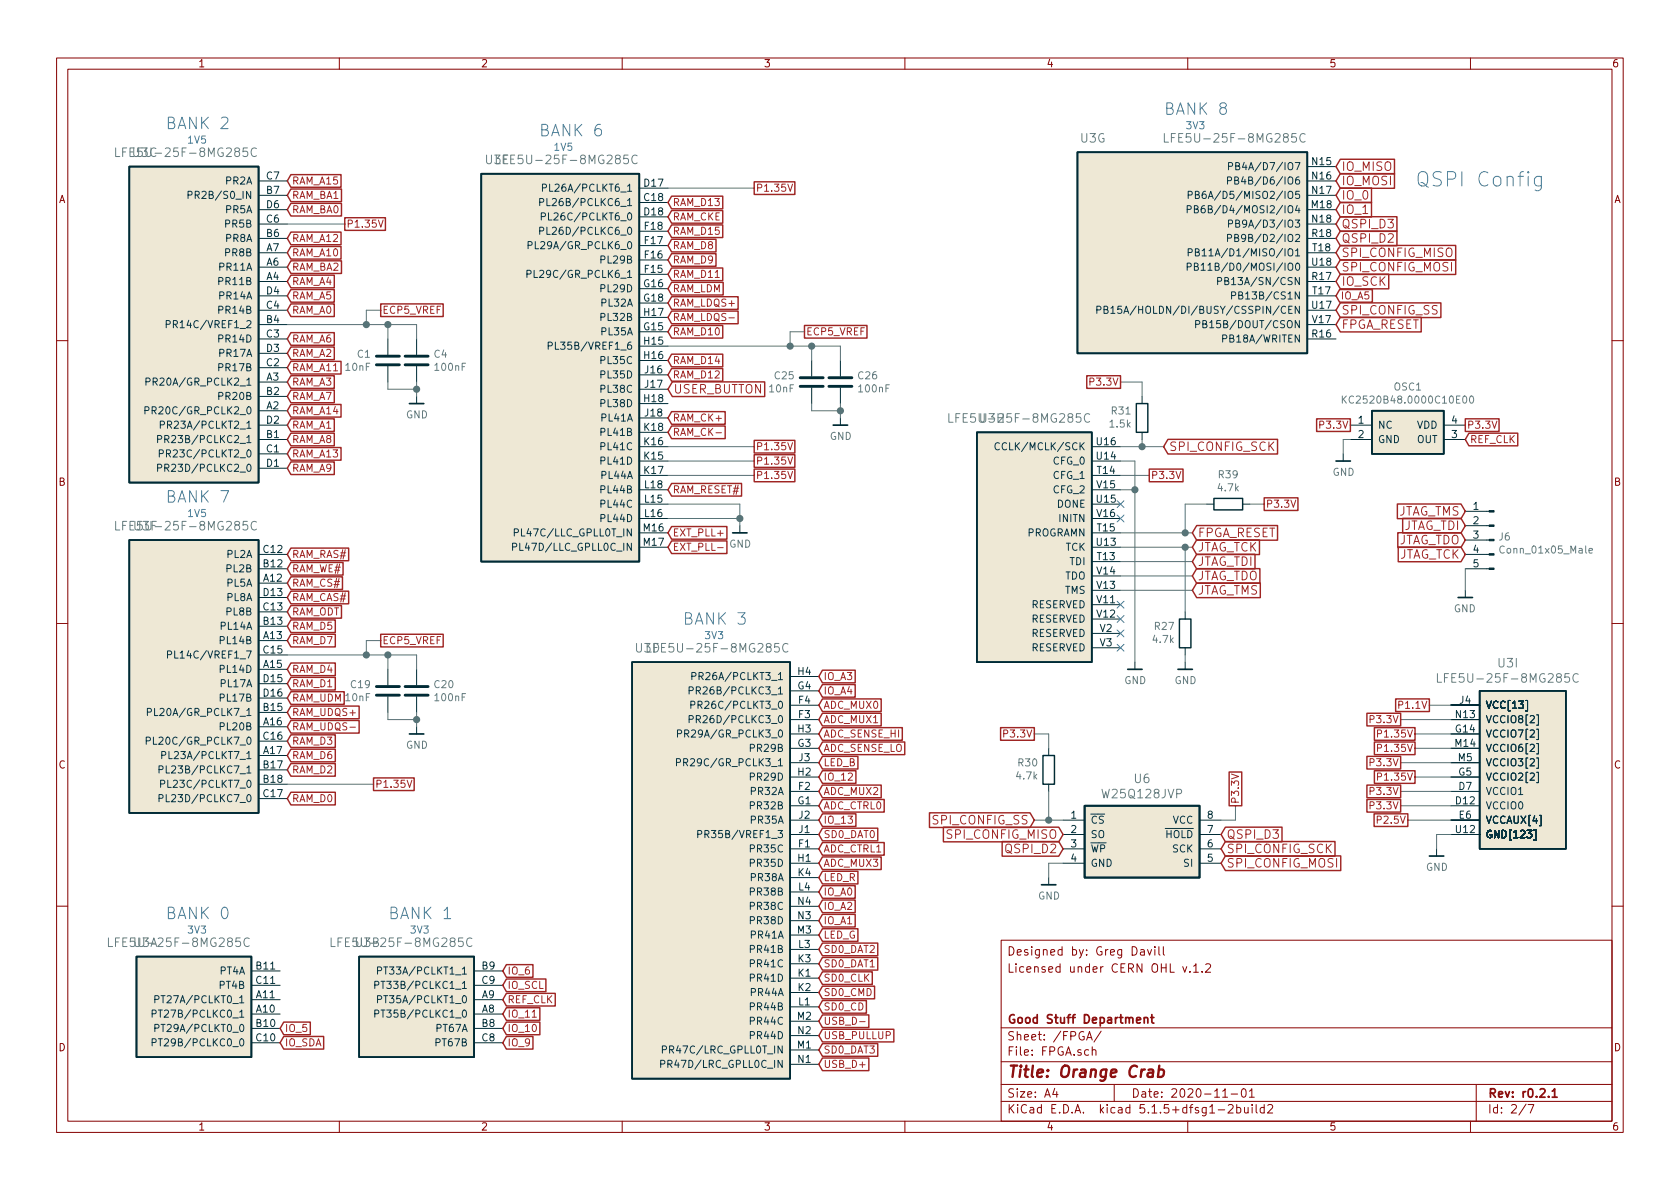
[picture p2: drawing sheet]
EESchema Schematic File Version 4
EELAYER 30 0
EELAYER END
$Descr A4 11693 8268
encoding utf-8
Sheet 2 7
Title "Orange Crab"
Date "2020-11-01"
Rev "r0.2.1"
Comp "Good Stuff Department"
Comment1 ""
Comment2 ""
Comment3 "Licensed under CERN OHL v.1.2"
Comment4 "Designed by: Greg Davill"
$EndDescr
Text GLabel 9300 2150 2    60   Input ~ 0
SPI_CONFIG_SS
Text GLabel 8100 3100 2    60   Input ~ 0
SPI_CONFIG_SCK
Text GLabel 9300 1750 2    60   Input ~ 0
SPI_CONFIG_MISO
Text GLabel 9300 1850 2    60   Input ~ 0
SPI_CONFIG_MOSI
Text GLabel 9300 1650 2    60   Input ~ 0
QSPI_D2
Text GLabel 9300 1550 2    60   Input ~ 0
QSPI_D3
Text GLabel 8300 3700 2    60   Input ~ 0
FPGA_RESET
$Comp
L gkl_lattice:ECP5U25-MG285 U3
U 1 1
P 1950 6750
F 0 "U3" H 2800 6950 60  0000 L CNN
F 1 "LFE5U-25F-8MG285C" H 2150 6950 60  0000 L CNN
F 2 "gkl_housings_bga:csBGA285" H 1950 6750 50  0001 C CNN
F 3 "" H 1950 6750 50  0001 C CNN
F 4 "LFE5U-25F-8MG285C" H -600 5650 50  0001 C CNN "PN"
F 5 "" H -600 5650 50  0001 C CNN "SN-DK"
F 6 "Lattice Semiconductor Corporation" H 1950 6750 50  0001 C CNN "Mfg"
	1    1950 6750
	-1   0    0    -1  
$EndComp
$Comp
L gkl_lattice:ECP5U25-MG285 U3
U 2 1
P 3500 6750
F 0 "U3" H 4350 6950 60  0000 L CNN
F 1 "LFE5U-25F-8MG285C" H 3700 6950 60  0000 L CNN
F 2 "gkl_housings_bga:csBGA285" H 3500 6750 50  0001 C CNN
F 3 "" H 3500 6750 50  0001 C CNN
F 4 "LFE5U-25F-8MG285C" H 950 4550 50  0001 C CNN "PN"
F 5 "" H 950 4550 50  0001 C CNN "SN-DK"
F 6 "Lattice Semiconductor Corporation" H 3500 6750 50  0001 C CNN "Mfg"
	2    3500 6750
	-1   0    0    -1  
$EndComp
$Comp
L gkl_lattice:ECP5U25-MG285 U3
U 3 1
P 2000 1250
F 0 "U3" H 2900 1450 60  0000 L CNN
F 1 "LFE5U-25F-8MG285C" H 2200 1450 60  0000 L CNN
F 2 "gkl_housings_bga:csBGA285" H 2000 1250 50  0001 C CNN
F 3 "" H 2000 1250 50  0001 C CNN
F 4 "LFE5U-25F-8MG285C" H -550 -2000 50  0001 C CNN "PN"
F 5 "" H -550 -2000 50  0001 C CNN "SN-DK"
F 6 "Lattice Semiconductor Corporation" H 2000 1250 50  0001 C CNN "Mfg"
	3    2000 1250
	-1   0    0    -1  
$EndComp
$Comp
L gkl_lattice:ECP5U25-MG285 U3
U 4 1
P 5700 4700
F 0 "U3" H 6800 4900 60  0000 L CNN
F 1 "LFE5U-25F-8MG285C" H 5900 4900 60  0000 L CNN
F 2 "gkl_housings_bga:csBGA285" H 5700 4700 50  0001 C CNN
F 3 "" H 5700 4700 50  0001 C CNN
F 4 "LFE5U-25F-8MG285C" H 50  3450 50  0001 C CNN "PN"
F 5 "" H 50  3450 50  0001 C CNN "SN-DK"
F 6 "Lattice Semiconductor Corporation" H 5700 4700 50  0001 C CNN "Mfg"
	4    5700 4700
	-1   0    0    -1  
$EndComp
$Comp
L gkl_lattice:ECP5U25-MG285 U3
U 6 1
P 2000 3850
F 0 "U3" H 2900 4050 60  0000 L CNN
F 1 "LFE5U-25F-8MG285C" H 2200 4050 60  0000 L CNN
F 2 "gkl_housings_bga:csBGA285" H 2000 3850 50  0001 C CNN
F 3 "" H 2000 3850 50  0001 C CNN
F 4 "LFE5U-25F-8MG285C" H -550 -1900 50  0001 C CNN "PN"
F 5 "" H -550 -1900 50  0001 C CNN "SN-DK"
F 6 "Lattice Semiconductor Corporation" H 2000 3850 50  0001 C CNN "Mfg"
	6    2000 3850
	-1   0    0    -1  
$EndComp
$Comp
L gkl_lattice:ECP5U25-MG285 U3
U 7 1
P 9300 1150
F 0 "U3" H 10900 1350 60  0000 L CNN
F 1 "LFE5U-25F-8MG285C" H 9500 1350 60  0000 L CNN
F 2 "gkl_housings_bga:csBGA285" H 9300 1150 50  0001 C CNN
F 3 "" H 9300 1150 50  0001 C CNN
F 4 "LFE5U-25F-8MG285C" H 50  -100 50  0001 C CNN "PN"
F 5 "" H 50  -100 50  0001 C CNN "SN-DK"
F 6 "Lattice Semiconductor Corporation" H 9300 1150 50  0001 C CNN "Mfg"
	7    9300 1150
	-1   0    0    -1  
$EndComp
$Comp
L gkl_lattice:ECP5U25-MG285 U3
U 8 1
P 7800 3100
F 0 "U3" H 8600 3300 60  0000 L CNN
F 1 "LFE5U-25F-8MG285C" H 8000 3300 60  0000 L CNN
F 2 "gkl_housings_bga:csBGA285" H 7800 3100 50  0001 C CNN
F 3 "" H 7800 3100 50  0001 C CNN
F 4 "LFE5U-25F-8MG285C" H -1450 200 50  0001 C CNN "PN"
F 5 "" H -1450 200 50  0001 C CNN "SN-DK"
F 6 "Lattice Semiconductor Corporation" H 7800 3100 50  0001 C CNN "Mfg"
	8    7800 3100
	-1   0    0    -1  
$EndComp
$Comp
L gkl_lattice:ECP5U25-MG285 U3
U 9 1
P 10100 5800
F 0 "U3" H 10495 4610 60  0000 C CNN
F 1 "LFE5U-25F-8MG285C" H 10495 4716 60  0000 C CNN
F 2 "gkl_housings_bga:csBGA285" H 10100 5800 50  0001 C CNN
F 3 "" H 10100 5800 50  0001 C CNN
F 4 "LFE5U-25F-8MG285C" H 250 -100 50  0001 C CNN "PN"
F 5 "" H 250 -100 50  0001 C CNN "SN-DK"
F 6 "Lattice Semiconductor Corporation" H 10100 5800 50  0001 C CNN "Mfg"
	9    10100 5800
	1    0    0    1   
$EndComp
$Comp
L gkl_power:GND #PWR0101
U 1 1
P 10000 5900
F 0 "#PWR0101" H 10000 5650 50  0001 C CNN
F 1 "GND" H 10003 5774 50  0000 C CNN
F 2 "" H 9900 5550 50  0001 C CNN
F 3 "" H 10000 5900 50  0001 C CNN
	1    10000 5900
	1    0    0    -1  
$EndComp
Wire Wire Line
	10000 5900 10000 5800
Wire Wire Line
	10000 5800 10100 5800
Text Notes 4750 4350 0    80   ~ 0
BANK 3
Text Notes 4900 4450 0    50   ~ 0
3V3\n
Wire Wire Line
	9800 5700 10100 5700
Wire Wire Line
	9950 4900 10100 4900
$Comp
L gkl_power:GND #PWR0104
U 1 1
P 7900 4600
F 0 "#PWR0104" H 7900 4350 50  0001 C CNN
F 1 "GND" H 7903 4474 50  0000 C CNN
F 2 "" H 7800 4250 50  0001 C CNN
F 3 "" H 7900 4600 50  0001 C CNN
	1    7900 4600
	1    0    0    -1  
$EndComp
Wire Wire Line
	7800 3400 7900 3400
Wire Wire Line
	7900 3400 7900 4600
Wire Wire Line
	7800 3200 7900 3200
Wire Wire Line
	7900 3200 7900 3400
Connection ~ 7900 3400
Text Notes 1150 900  0    80   ~ 0
BANK 2
Text Notes 1150 3500 0    80   ~ 0
BANK 7
Text Notes 2700 6400 0    80   ~ 0
BANK 1
Text Notes 1150 6400 0    80   ~ 0
BANK 0
Text Notes 3750 950  0    80   ~ 0
BANK 6
Text Notes 8100 800  0    80   ~ 0
BANK 8
Wire Wire Line
	8000 3300 7800 3300
Text Notes 8250 900  0    50   ~ 0
3V3
Text Notes 9850 1300 0    100  ~ 0
QSPI Config
Text Notes 3850 1050 0    50   ~ 0
1V5\n
Text Notes 1300 6500 0    50   ~ 0
3V3\n
Text Notes 2850 6500 0    50   ~ 0
3V3
Text Notes 1300 1000 0    50   ~ 0
1V5
Text Notes 1300 3600 0    50   ~ 0
1V5
Text GLabel 9300 2250 2    60   Input ~ 0
FPGA_RESET
Text GLabel 8300 4100 2    60   Input ~ 0
JTAG_TMS
Text GLabel 8300 3900 2    60   Input ~ 0
JTAG_TDI
Text GLabel 8300 3800 2    60   Input ~ 0
JTAG_TCK
Wire Wire Line
	8300 4100 7800 4100
Wire Wire Line
	7800 4000 8300 4000
Wire Wire Line
	8300 3900 7800 3900
Wire Wire Line
	7800 3800 8250 3800
NoConn ~ 7800 4200
NoConn ~ 7800 4300
NoConn ~ 7800 4400
NoConn ~ 7800 4500
Text GLabel 4650 1700 2    50   Input ~ 0
RAM_D8
Text GLabel 4650 1800 2    50   Input ~ 0
RAM_D9
Text GLabel 4650 2300 2    50   Input ~ 0
RAM_D10
Text GLabel 4650 1900 2    50   Input ~ 0
RAM_D11
Text GLabel 4650 2600 2    50   Input ~ 0
RAM_D12
Text GLabel 4650 1400 2    50   Input ~ 0
RAM_D13
Text GLabel 4650 2500 2    50   Input ~ 0
RAM_D14
Text GLabel 4650 1600 2    50   Input ~ 0
RAM_D15
Text GLabel 2000 5550 2    50   Input ~ 0
RAM_D0
Text GLabel 2000 4750 2    50   Input ~ 0
RAM_D1
Text GLabel 2000 5350 2    50   Input ~ 0
RAM_D2
Text GLabel 2000 5150 2    50   Input ~ 0
RAM_D3
Text GLabel 2000 4650 2    50   Input ~ 0
RAM_D4
Text GLabel 2000 4350 2    50   Input ~ 0
RAM_D5
Text GLabel 2000 5250 2    50   Input ~ 0
RAM_D6
Text GLabel 2000 4450 2    50   Input ~ 0
RAM_D7
Text GLabel 2000 2150 2    50   Input ~ 0
RAM_A0
Text GLabel 2000 2950 2    50   Input ~ 0
RAM_A1
Text GLabel 2000 2450 2    50   Input ~ 0
RAM_A2
Text GLabel 2000 2650 2    50   Input ~ 0
RAM_A3
Text GLabel 2000 1950 2    50   Input ~ 0
RAM_A4
Text GLabel 2000 2050 2    50   Input ~ 0
RAM_A5
Text GLabel 2000 2350 2    50   Input ~ 0
RAM_A6
Text GLabel 2000 2750 2    50   Input ~ 0
RAM_A7
Text GLabel 2000 3050 2    50   Input ~ 0
RAM_A8
Text GLabel 2000 1750 2    50   Input ~ 0
RAM_A10
Text GLabel 2000 2550 2    50   Input ~ 0
RAM_A11
Text GLabel 2000 1650 2    50   Input ~ 0
RAM_A12
Text GLabel 4650 2100 2    50   Input ~ 0
RAM_LDQS+
Text GLabel 4650 2200 2    50   Input ~ 0
RAM_LDQS-
Text GLabel 2000 4950 2    50   Input ~ 0
RAM_UDQS+
Text GLabel 2000 5050 2    50   Input ~ 0
RAM_UDQS-
Text GLabel 4650 2900 2    50   Input ~ 0
RAM_CK+
Text GLabel 4650 3000 2    50   Input ~ 0
RAM_CK-
Text GLabel 3500 6950 2    50   Input ~ 0
REF_CLK
Text GLabel 2000 4050 2    50   Input ~ 0
RAM_CS#
$Comp
L Device:C C19
U 1 1
P 2700 4800
F 0 "C19" H 2585 4846 50  0000 R CNN
F 1 "10nF" H 2585 4755 50  0000 R CNN
F 2 "gkl_dipol:C_0201_0603Metric" H 2738 4650 50  0001 C CNN
F 3 "~" H 2700 4800 50  0001 C CNN
F 4 "Samsung Electro-Mechanics" H 2700 4800 50  0001 C CNN "Mfg"
F 5 "CL03B103KP3NNNC" H 2700 4800 50  0001 C CNN "PN"
F 6 "YAGEO" H 2700 4800 50  0001 C CNN "Mfg_1"
F 7 "CC0201KRX5R7BB103" H 2700 4800 50  0001 C CNN "PN_1"
	1    2700 4800
	1    0    0    -1  
$EndComp
$Comp
L Device:C C20
U 1 1
P 2900 4800
F 0 "C20" H 3015 4846 50  0000 L CNN
F 1 "100nF" H 3015 4755 50  0000 L CNN
F 2 "gkl_dipol:C_0201_0603Metric" H 2938 4650 50  0001 C CNN
F 3 "~" H 2900 4800 50  0001 C CNN
F 4 "Samsung Electro-Mechanics" H 2900 4800 50  0001 C CNN "Mfg"
F 5 "CL03A104KQ3NNNC" H 2900 4800 50  0001 C CNN "PN"
F 6 "YAGEO" H 2900 4800 50  0001 C CNN "Mfg_1"
F 7 "CC0201KRX5R7BB104" H 2900 4800 50  0001 C CNN "PN_1"
	1    2900 4800
	1    0    0    -1  
$EndComp
$Comp
L gkl_power:GND #PWR0120
U 1 1
P 2900 5050
F 0 "#PWR0120" H 2900 4800 50  0001 C CNN
F 1 "GND" H 2903 4924 50  0000 C CNN
F 2 "" H 2800 4700 50  0001 C CNN
F 3 "" H 2900 5050 50  0001 C CNN
	1    2900 5050
	1    0    0    -1  
$EndComp
Text GLabel 2650 4450 2    50   UnSpc ~ 0
ECP5_VREF
Wire Wire Line
	2000 4550 2550 4550
Wire Wire Line
	2550 4550 2550 4450
Wire Wire Line
	2550 4450 2650 4450
Wire Wire Line
	2550 4550 2700 4550
Wire Wire Line
	2700 4550 2700 4650
Connection ~ 2550 4550
Wire Wire Line
	2700 4550 2900 4550
Wire Wire Line
	2900 4550 2900 4650
Connection ~ 2700 4550
Wire Wire Line
	2900 4950 2900 5000
Wire Wire Line
	2700 4950 2700 5000
Wire Wire Line
	2700 5000 2900 5000
Connection ~ 2900 5000
Wire Wire Line
	2900 5000 2900 5050
$Comp
L Device:C C1
U 1 1
P 2700 2500
F 0 "C1" H 2585 2546 50  0000 R CNN
F 1 "10nF" H 2585 2455 50  0000 R CNN
F 2 "gkl_dipol:C_0201_0603Metric" H 2738 2350 50  0001 C CNN
F 3 "~" H 2700 2500 50  0001 C CNN
F 4 "Samsung Electro-Mechanics" H 2700 2500 50  0001 C CNN "Mfg"
F 5 "CL03B103KP3NNNC" H 2700 2500 50  0001 C CNN "PN"
F 6 "YAGEO" H 2700 2500 50  0001 C CNN "Mfg_1"
F 7 "CC0201KRX5R7BB103" H 2700 2500 50  0001 C CNN "PN_1"
	1    2700 2500
	1    0    0    -1  
$EndComp
$Comp
L Device:C C4
U 1 1
P 2900 2500
F 0 "C4" H 3015 2546 50  0000 L CNN
F 1 "100nF" H 3015 2455 50  0000 L CNN
F 2 "gkl_dipol:C_0201_0603Metric" H 2938 2350 50  0001 C CNN
F 3 "~" H 2900 2500 50  0001 C CNN
F 4 "Samsung Electro-Mechanics" H 2900 2500 50  0001 C CNN "Mfg"
F 5 "CL03A104KQ3NNNC" H 2900 2500 50  0001 C CNN "PN"
F 6 "YAGEO" H 2900 2500 50  0001 C CNN "Mfg_1"
F 7 "CC0201KRX5R7BB104" H 2900 2500 50  0001 C CNN "PN_1"
	1    2900 2500
	1    0    0    -1  
$EndComp
$Comp
L gkl_power:GND #PWR0125
U 1 1
P 2900 2750
F 0 "#PWR0125" H 2900 2500 50  0001 C CNN
F 1 "GND" H 2903 2624 50  0000 C CNN
F 2 "" H 2800 2400 50  0001 C CNN
F 3 "" H 2900 2750 50  0001 C CNN
	1    2900 2750
	1    0    0    -1  
$EndComp
Text GLabel 2650 2150 2    50   UnSpc ~ 0
ECP5_VREF
Wire Wire Line
	2000 2250 2550 2250
Wire Wire Line
	2550 2250 2550 2150
Wire Wire Line
	2550 2150 2650 2150
Wire Wire Line
	2550 2250 2700 2250
Wire Wire Line
	2700 2250 2700 2350
Connection ~ 2550 2250
Wire Wire Line
	2700 2250 2900 2250
Wire Wire Line
	2900 2250 2900 2350
Connection ~ 2700 2250
Wire Wire Line
	2900 2650 2900 2700
Wire Wire Line
	2700 2650 2700 2700
Wire Wire Line
	2700 2700 2900 2700
Connection ~ 2900 2700
Wire Wire Line
	2900 2700 2900 2750
Text GLabel 5250 3300 2    50   UnSpc ~ 0
P1.35V
Wire Wire Line
	5250 3300 4650 3300
Text GLabel 2000 3250 2    50   Input ~ 0
RAM_A9
Text GLabel 2400 1550 2    50   UnSpc ~ 0
P1.35V
Wire Wire Line
	2400 1550 2000 1550
Text GLabel 2000 1350 2    50   Input ~ 0
RAM_BA1
Text GLabel 9850 5400 0    50   UnSpc ~ 0
P1.35V
Wire Wire Line
	10100 5400 9850 5400
$Comp
L Device:C C25
U 1 1
P 5650 2650
F 0 "C25" H 5535 2696 50  0000 R CNN
F 1 "10nF" H 5535 2605 50  0000 R CNN
F 2 "gkl_dipol:C_0201_0603Metric" H 5688 2500 50  0001 C CNN
F 3 "~" H 5650 2650 50  0001 C CNN
F 4 "Samsung Electro-Mechanics" H 5650 2650 50  0001 C CNN "Mfg"
F 5 "CL03B103KP3NNNC" H 5650 2650 50  0001 C CNN "PN"
F 6 "YAGEO" H 5650 2650 50  0001 C CNN "Mfg_1"
F 7 "CC0201KRX5R7BB103" H 5650 2650 50  0001 C CNN "PN_1"
	1    5650 2650
	1    0    0    -1  
$EndComp
$Comp
L Device:C C26
U 1 1
P 5850 2650
F 0 "C26" H 5965 2696 50  0000 L CNN
F 1 "100nF" H 5965 2605 50  0000 L CNN
F 2 "gkl_dipol:C_0201_0603Metric" H 5888 2500 50  0001 C CNN
F 3 "~" H 5850 2650 50  0001 C CNN
F 4 "Samsung Electro-Mechanics" H 5850 2650 50  0001 C CNN "Mfg"
F 5 "CL03A104KQ3NNNC" H 5850 2650 50  0001 C CNN "PN"
F 6 "YAGEO" H 5850 2650 50  0001 C CNN "Mfg_1"
F 7 "CC0201KRX5R7BB104" H 5850 2650 50  0001 C CNN "PN_1"
	1    5850 2650
	1    0    0    -1  
$EndComp
$Comp
L gkl_power:GND #PWR0130
U 1 1
P 5850 2900
F 0 "#PWR0130" H 5850 2650 50  0001 C CNN
F 1 "GND" H 5853 2774 50  0000 C CNN
F 2 "" H 5750 2550 50  0001 C CNN
F 3 "" H 5850 2900 50  0001 C CNN
	1    5850 2900
	1    0    0    -1  
$EndComp
Text GLabel 5600 2300 2    50   UnSpc ~ 0
ECP5_VREF
Wire Wire Line
	4650 2400 5500 2400
Wire Wire Line
	5500 2400 5500 2300
Wire Wire Line
	5500 2300 5600 2300
Wire Wire Line
	5500 2400 5650 2400
Wire Wire Line
	5650 2400 5650 2500
Connection ~ 5500 2400
Wire Wire Line
	5650 2400 5850 2400
Wire Wire Line
	5850 2400 5850 2500
Connection ~ 5650 2400
Wire Wire Line
	5850 2800 5850 2850
Wire Wire Line
	5650 2800 5650 2850
Wire Wire Line
	5650 2850 5850 2850
Connection ~ 5850 2850
Wire Wire Line
	5850 2850 5850 2900
Text GLabel 9850 5100 0    50   UnSpc ~ 0
P1.35V
Wire Wire Line
	10100 5100 9850 5100
Text GLabel 9850 5200 0    50   UnSpc ~ 0
P1.35V
Wire Wire Line
	10100 5200 9850 5200
Text GLabel 4650 1500 2    50   Input ~ 0
RAM_CKE
Text GLabel 2000 3950 2    50   Input ~ 0
RAM_WE#
Text GLabel 2000 4250 2    50   Input ~ 0
RAM_ODT
Text GLabel 2000 3850 2    50   Input ~ 0
RAM_RAS#
Text GLabel 2000 4150 2    50   Input ~ 0
RAM_CAS#
Text GLabel 2000 4850 2    50   Input ~ 0
RAM_UDM
Text GLabel 4650 2000 2    50   Input ~ 0
RAM_LDM
Text GLabel 9750 5300 0    50   UnSpc ~ 0
P3.3V
Wire Wire Line
	10100 5300 9750 5300
Text GLabel 9750 5500 0    50   UnSpc ~ 0
P3.3V
Wire Wire Line
	10100 5500 9750 5500
Text GLabel 9750 5600 0    50   UnSpc ~ 0
P3.3V
Wire Wire Line
	10100 5600 9750 5600
Text GLabel 9750 5000 0    50   UnSpc ~ 0
P3.3V
Wire Wire Line
	10100 5000 9750 5000
Text GLabel 9800 5700 0    50   UnSpc ~ 0
P2.5V
Text GLabel 9950 4900 0    50   UnSpc ~ 0
P1.1V
Text GLabel 10200 3550 0    60   Input ~ 0
JTAG_TMS
Text GLabel 10200 3850 0    60   Input ~ 0
JTAG_TCK
Text GLabel 10200 3650 0    60   Input ~ 0
JTAG_TDI
Text GLabel 8300 4000 2    60   Input ~ 0
JTAG_TDO
Text GLabel 10200 3750 0    60   Input ~ 0
JTAG_TDO
Text GLabel 8000 3300 2    50   UnSpc ~ 0
P3.3V
Text GLabel 2600 5450 2    50   UnSpc ~ 0
P1.35V
Wire Wire Line
	2600 5450 2000 5450
Text GLabel 5250 3100 2    50   UnSpc ~ 0
P1.35V
Wire Wire Line
	5250 3100 4650 3100
$Comp
L gkl_lattice:ECP5U25-MG285 U3
U 5 1
P 4650 1300
F 0 "U3" H 5750 1500 60  0000 L CNN
F 1 "LFE5U-25F-8MG285C" H 4850 1500 60  0000 L CNN
F 2 "gkl_housings_bga:csBGA285" H 4650 1300 50  0001 C CNN
F 3 "" H 4650 1300 50  0001 C CNN
F 4 "LFE5U-25F-8MG285C" H -1000 -3650 50  0001 C CNN "PN"
F 5 "" H -1000 -3650 50  0001 C CNN "SN-DK"
F 6 "Lattice Semiconductor Corporation" H 4650 1300 50  0001 C CNN "Mfg"
	5    4650 1300
	-1   0    0    -1  
$EndComp
Text GLabel 5700 5700 2    50   Input ~ 0
IO_13
Text GLabel 5700 5400 2    50   Input ~ 0
IO_12
Text GLabel 5700 7100 2    50   Input ~ 0
USB_D-
Text GLabel 5700 7200 2    50   Input ~ 0
USB_PULLUP
Text GLabel 5700 7400 2    50   Input ~ 0
USB_D+
Text GLabel 5700 5800 2    50   Input ~ 0
SD0_DAT0
Text GLabel 5700 6700 2    50   Input ~ 0
SD0_DAT1
Text GLabel 5700 6600 2    50   Input ~ 0
SD0_DAT2
Text GLabel 5700 7300 2    50   Input ~ 0
SD0_DAT3
Text GLabel 5700 6900 2    50   Input ~ 0
SD0_CMD
Text GLabel 5700 6800 2    50   Input ~ 0
SD0_CLK
Text GLabel 5700 7000 2    50   Input ~ 0
SD0_CD
Text GLabel 1950 7150 2    50   Input ~ 0
IO_5
Text GLabel 1950 7250 2    50   Input ~ 0
IO_SDA
Text GLabel 5700 6100 2    50   Input ~ 0
LED_R
Text GLabel 5700 6500 2    50   Input ~ 0
LED_G
Text GLabel 5700 5300 2    50   Input ~ 0
LED_B
Text GLabel 3500 6750 2    50   Input ~ 0
IO_6
Text GLabel 3500 6850 2    50   Input ~ 0
IO_SCL
Text GLabel 3500 7050 2    50   Input ~ 0
IO_11
Text GLabel 3500 7150 2    50   Input ~ 0
IO_10
Text GLabel 3500 7250 2    50   Input ~ 0
IO_9
$Comp
L gkl_time:TYETBCSANF-32.000000 OSC1
U 1 1
P 9800 3000
F 0 "OSC1" H 9800 3318 50  0000 C CNN
F 1 "KC2520B48.0000C10E00" H 9800 3227 50  0000 C CNN
F 2 "gkl_time:Oscilator_2.5x2.0" H 9800 3250 50  0001 C CNN
F 3 "" H 9800 3250 50  0001 C CNN
F 4 "ECS-2520MV-480-BN-TR" H 9800 3000 50  0001 C CNN "PN"
F 5 "ECS Inc." H 9800 3000 50  0001 C CNN "Mfg"
F 6 "Yangxing Tech" H 9800 3000 50  0001 C CNN "Mfg_1"
F 7 "OT252048MJBA4SL" H 9800 3000 50  0001 C CNN "PN_1"
	1    9800 3000
	1    0    0    -1  
$EndComp
Text GLabel 10200 3050 2    50   Input ~ 0
REF_CLK
Text GLabel 10200 2950 2    50   UnSpc ~ 0
P3.3V
Text GLabel 9400 2950 0    50   UnSpc ~ 0
P3.3V
$Comp
L gkl_power:GND #PWR0162
U 1 1
P 9350 3150
F 0 "#PWR0162" H 9350 2900 50  0001 C CNN
F 1 "GND" H 9353 3024 50  0000 C CNN
F 2 "" H 9250 2800 50  0001 C CNN
F 3 "" H 9350 3150 50  0001 C CNN
	1    9350 3150
	1    0    0    -1  
$EndComp
Wire Wire Line
	9350 3150 9350 3050
Wire Wire Line
	9350 3050 9400 3050
Wire Wire Line
	7800 3700 8250 3700
Text GLabel 9300 1150 2    60   Input ~ 0
IO_MISO
Text GLabel 9300 1250 2    60   Input ~ 0
IO_MOSI
Text GLabel 9300 1350 2    60   Input ~ 0
IO_0
Text GLabel 9300 1450 2    60   Input ~ 0
IO_1
Text GLabel 5250 1300 2    50   UnSpc ~ 0
P1.35V
Wire Wire Line
	5250 1300 4650 1300
Wire Wire Line
	5250 3200 4650 3200
Text GLabel 5250 3200 2    50   UnSpc ~ 0
P1.35V
$Comp
L gkl_power:GND #PWR0167
U 1 1
P 5150 3650
F 0 "#PWR0167" H 5150 3400 50  0001 C CNN
F 1 "GND" H 5153 3524 50  0000 C CNN
F 2 "" H 5050 3300 50  0001 C CNN
F 3 "" H 5150 3650 50  0001 C CNN
	1    5150 3650
	1    0    0    -1  
$EndComp
Wire Wire Line
	4650 3500 5150 3500
Wire Wire Line
	5150 3500 5150 3600
Wire Wire Line
	4650 3600 5150 3600
Connection ~ 5150 3600
Wire Wire Line
	5150 3600 5150 3650
Text GLabel 4650 3700 2    50   Input ~ 0
EXT_PLL+
Text GLabel 4650 3800 2    50   Input ~ 0
EXT_PLL-
$Comp
L Device:R R?
U 1 1
P 8250 4400
AR Path="/5ABC9A87/5D593C8A" Ref="R?"  Part="1" 
AR Path="/5AB8ACB7/5D593C8A" Ref="R27"  Part="1" 
F 0 "R27" H 8180 4354 50  0000 R CNN
F 1 "4.7k" H 8180 4445 50  0000 R CNN
F 2 "gkl_dipol:R_0201_0603Metric" V 8180 4400 50  0001 C CNN
F 3 "~" H 8250 4400 50  0001 C CNN
F 4 "‎Yageo‎" H 8250 4400 50  0001 C CNN "Mfg"
F 5 "RC0201FR-074K7L" H 8250 4400 50  0001 C CNN "PN"
F 6 "UNI-ROYAL(Uniroyal Elec)" H 8250 4400 50  0001 C CNN "Mfg_1"
F 7 "0201WMF4701TCE" H 8250 4400 50  0001 C CNN "PN_1"
	1    8250 4400
	1    0    0    1   
$EndComp
Wire Wire Line
	8250 3800 8250 4250
Connection ~ 8250 3800
Wire Wire Line
	8250 3800 8300 3800
Wire Wire Line
	8250 4550 8250 4600
$Comp
L gkl_power:GND #PWR0170
U 1 1
P 8250 4600
F 0 "#PWR0170" H 8250 4350 50  0001 C CNN
F 1 "GND" H 8253 4474 50  0000 C CNN
F 2 "" H 8150 4250 50  0001 C CNN
F 3 "" H 8250 4600 50  0001 C CNN
	1    8250 4600
	1    0    0    -1  
$EndComp
$Comp
L gkl_mem:AT25SF081 U?
U 1 1
P 7950 5850
AR Path="/5ABD38F2/5D5D6375" Ref="U?"  Part="1" 
AR Path="/5AB8ACB7/5D5D6375" Ref="U6"  Part="1" 
F 0 "U6" H 7950 6291 60  0000 C CNN
F 1 "W25Q128JVP" H 7950 6185 60  0000 C CNN
F 2 "Package_SON:WSON-8-1EP_6x5mm_P1.27mm_EP3.4x4mm" H 7950 6300 60  0001 C CNN
F 3 "" H 7950 6300 60  0001 C CNN
F 4 "" H 3800 1900 50  0001 C CNN "SN-DK"
F 5 "W25Q128JVPIQ" H 3800 1900 50  0001 C CNN "PN"
F 6 "Winbond Electronics" H 7950 5850 50  0001 C CNN "Mfg"
	1    7950 5850
	1    0    0    -1  
$EndComp
$Comp
L gkl_power:GND #PWR?
U 1 1
P 7300 6100
AR Path="/5ABD38F2/5D5D637B" Ref="#PWR?"  Part="1" 
AR Path="/5AB8ACB7/5D5D637B" Ref="#PWR0171"  Part="1" 
F 0 "#PWR0171" H 7300 5850 50  0001 C CNN
F 1 "GND" H 7303 5974 50  0000 C CNN
F 2 "" H 7200 5750 50  0001 C CNN
F 3 "" H 7300 6100 50  0001 C CNN
	1    7300 6100
	1    0    0    -1  
$EndComp
Text GLabel 7200 5700 0    60   Input ~ 0
SPI_CONFIG_SS
Text GLabel 8500 5900 2    60   Input ~ 0
SPI_CONFIG_SCK
Text GLabel 7400 5800 0    60   Input ~ 0
SPI_CONFIG_MISO
Text GLabel 8500 6000 2    60   Input ~ 0
SPI_CONFIG_MOSI
Wire Wire Line
	8500 5700 8600 5700
Wire Wire Line
	8600 5700 8600 5600
Wire Wire Line
	7300 6100 7300 6000
Wire Wire Line
	7300 6000 7400 6000
Text GLabel 8500 5800 2    60   Input ~ 0
QSPI_D3
Text GLabel 7400 5900 0    60   Input ~ 0
QSPI_D2
Text GLabel 8600 5600 1    50   UnSpc ~ 0
P3.3V
Text GLabel 9300 1950 2    60   Input ~ 0
IO_SCK
NoConn ~ 7800 3600
NoConn ~ 7800 3500
Text GLabel 2000 1450 2    50   Input ~ 0
RAM_BA0
Text GLabel 2000 1850 2    50   Input ~ 0
RAM_BA2
Text GLabel 4650 3400 2    50   Input ~ 0
RAM_RESET#
Text GLabel 2000 3150 2    50   Input ~ 0
RAM_A13
Text GLabel 2000 2850 2    50   Input ~ 0
RAM_A14
Text GLabel 2000 1250 2    50   Input ~ 0
RAM_A15
Text GLabel 5700 4900 2    50   Input ~ 0
ADC_MUX0
Text GLabel 5700 5000 2    50   Input ~ 0
ADC_MUX1
Text GLabel 5700 5500 2    50   Input ~ 0
ADC_MUX2
Text GLabel 5700 6000 2    50   Input ~ 0
ADC_MUX3
Text GLabel 5700 5900 2    50   Input ~ 0
ADC_CTRL1
Text GLabel 5700 5200 2    50   Input ~ 0
ADC_SENSE_LO
Text GLabel 5700 5100 2    50   Input ~ 0
ADC_SENSE_HI
Text GLabel 5700 5600 2    50   Input ~ 0
ADC_CTRL0
Text GLabel 4650 2700 2    60   Input ~ 0
USER_BUTTON
Text GLabel 9300 2050 2    50   Input ~ 0
IO_A5
Text GLabel 5700 6200 2    50   Input ~ 0
IO_A0
Text GLabel 5700 6400 2    50   Input ~ 0
IO_A1
Text GLabel 5700 6300 2    50   Input ~ 0
IO_A2
Text GLabel 5700 4700 2    50   Input ~ 0
IO_A3
Text GLabel 5700 4800 2    50   Input ~ 0
IO_A4
Wire Wire Line
	7400 5700 7300 5700
Wire Wire Line
	7300 5700 7300 5500
Connection ~ 7300 5700
Wire Wire Line
	7300 5700 7200 5700
$Comp
L Device:R R?
U 1 1
P 7300 5350
AR Path="/5ABC9A87/5EA37E63" Ref="R?"  Part="1" 
AR Path="/5AB8ACB7/5EA37E63" Ref="R30"  Part="1" 
F 0 "R30" H 7230 5304 50  0000 R CNN
F 1 "4.7k" H 7230 5395 50  0000 R CNN
F 2 "gkl_dipol:R_0201_0603Metric" V 7230 5350 50  0001 C CNN
F 3 "~" H 7300 5350 50  0001 C CNN
F 4 "‎Yageo‎" H 7300 5350 50  0001 C CNN "Mfg"
F 5 "RC0201FR-074K7L" H 7300 5350 50  0001 C CNN "PN"
F 6 "UNI-ROYAL(Uniroyal Elec)" H 7300 5350 50  0001 C CNN "Mfg_1"
F 7 "0201WMF4701TCE" H 7300 5350 50  0001 C CNN "PN_1"
	1    7300 5350
	1    0    0    1   
$EndComp
Text GLabel 7200 5100 0    50   UnSpc ~ 0
P3.3V
Wire Wire Line
	7200 5100 7300 5100
Wire Wire Line
	7300 5100 7300 5200
Wire Wire Line
	7800 3100 7950 3100
$Comp
L Device:R R?
U 1 1
P 7950 2900
AR Path="/5ABC9A87/5E39317C" Ref="R?"  Part="1" 
AR Path="/5AB8ACB7/5E39317C" Ref="R31"  Part="1" 
F 0 "R31" H 7880 2854 50  0000 R CNN
F 1 "1.5k" H 7880 2945 50  0000 R CNN
F 2 "gkl_dipol:R_0201_0603Metric" V 7880 2900 50  0001 C CNN
F 3 "~" H 7950 2900 50  0001 C CNN
F 4 "‎Yageo‎" H 7950 2900 50  0001 C CNN "Mfg"
F 5 "RC0201FR-071K5L" H 7950 2900 50  0001 C CNN "PN"
F 6 "UNI-ROYAL(Uniroyal Elec)" H 7950 2900 50  0001 C CNN "Mfg_1"
F 7 "0201WMF1501TCE" H 7950 2900 50  0001 C CNN "PN_1"
	1    7950 2900
	1    0    0    1   
$EndComp
Wire Wire Line
	7950 3050 7950 3100
Connection ~ 7950 3100
Wire Wire Line
	7950 3100 8100 3100
Wire Wire Line
	7950 2750 7950 2650
Wire Wire Line
	7950 2650 7800 2650
Text GLabel 7800 2650 0    50   UnSpc ~ 0
P3.3V
$Comp
L gkl_power:GND #PWR?
U 1 1
P 10200 4100
AR Path="/5ABC9A87/5D3A2D91" Ref="#PWR?"  Part="1" 
AR Path="/5AB8ACB7/5D3A2D91" Ref="#PWR0107"  Part="1" 
F 0 "#PWR0107" H 10200 3850 50  0001 C CNN
F 1 "GND" H 10203 3974 50  0000 C CNN
F 2 "" H 10100 3750 50  0001 C CNN
F 3 "" H 10200 4100 50  0001 C CNN
	1    10200 4100
	-1   0    0    -1  
$EndComp
Wire Wire Line
	10200 3950 10200 4100
$Comp
L Device:R R?
U 1 1
P 8550 3500
AR Path="/5ABC9A87/5FB43D04" Ref="R?"  Part="1" 
AR Path="/5AB8ACB7/5FB43D04" Ref="R39"  Part="1" 
F 0 "R39" V 8343 3500 50  0000 C CNN
F 1 "4.7k" V 8434 3500 50  0000 C CNN
F 2 "gkl_dipol:R_0201_0603Metric" V 8480 3500 50  0001 C CNN
F 3 "~" H 8550 3500 50  0001 C CNN
F 4 "‎Yageo‎" H 8550 3500 50  0001 C CNN "Mfg"
F 5 "RC0201FR-074K7L" H 8550 3500 50  0001 C CNN "PN"
F 6 "UNI-ROYAL(Uniroyal Elec)" H 8550 3500 50  0001 C CNN "Mfg_1"
F 7 "0201WMF4701TCE" H 8550 3500 50  0001 C CNN "PN_1"
	1    8550 3500
	0    -1   1    0   
$EndComp
Wire Wire Line
	8250 3700 8250 3500
Wire Wire Line
	8250 3500 8400 3500
Connection ~ 8250 3700
Wire Wire Line
	8250 3700 8300 3700
Wire Wire Line
	8700 3500 8800 3500
Text GLabel 8800 3500 2    50   UnSpc ~ 0
P3.3V
$Comp
L Connector:Conn_01x05_Male J6
U 1 1
P 10400 3750
F 0 "J6" H 10372 3774 50  0000 R CNN
F 1 "Conn_01x05_Male" H 10372 3683 50  0000 R CNN
F 2 "Connector_PinHeader_2.54mm:PinHeader_1x05_P2.54mm_Vertical" H 10400 3750 50  0001 C CNN
F 3 "~" H 10400 3750 50  0001 C CNN
F 4 "DNP" H 10400 3750 50  0001 C CNN "PN"
	1    10400 3750
	-1   0    0    -1  
$EndComp
$EndSCHEMATC
